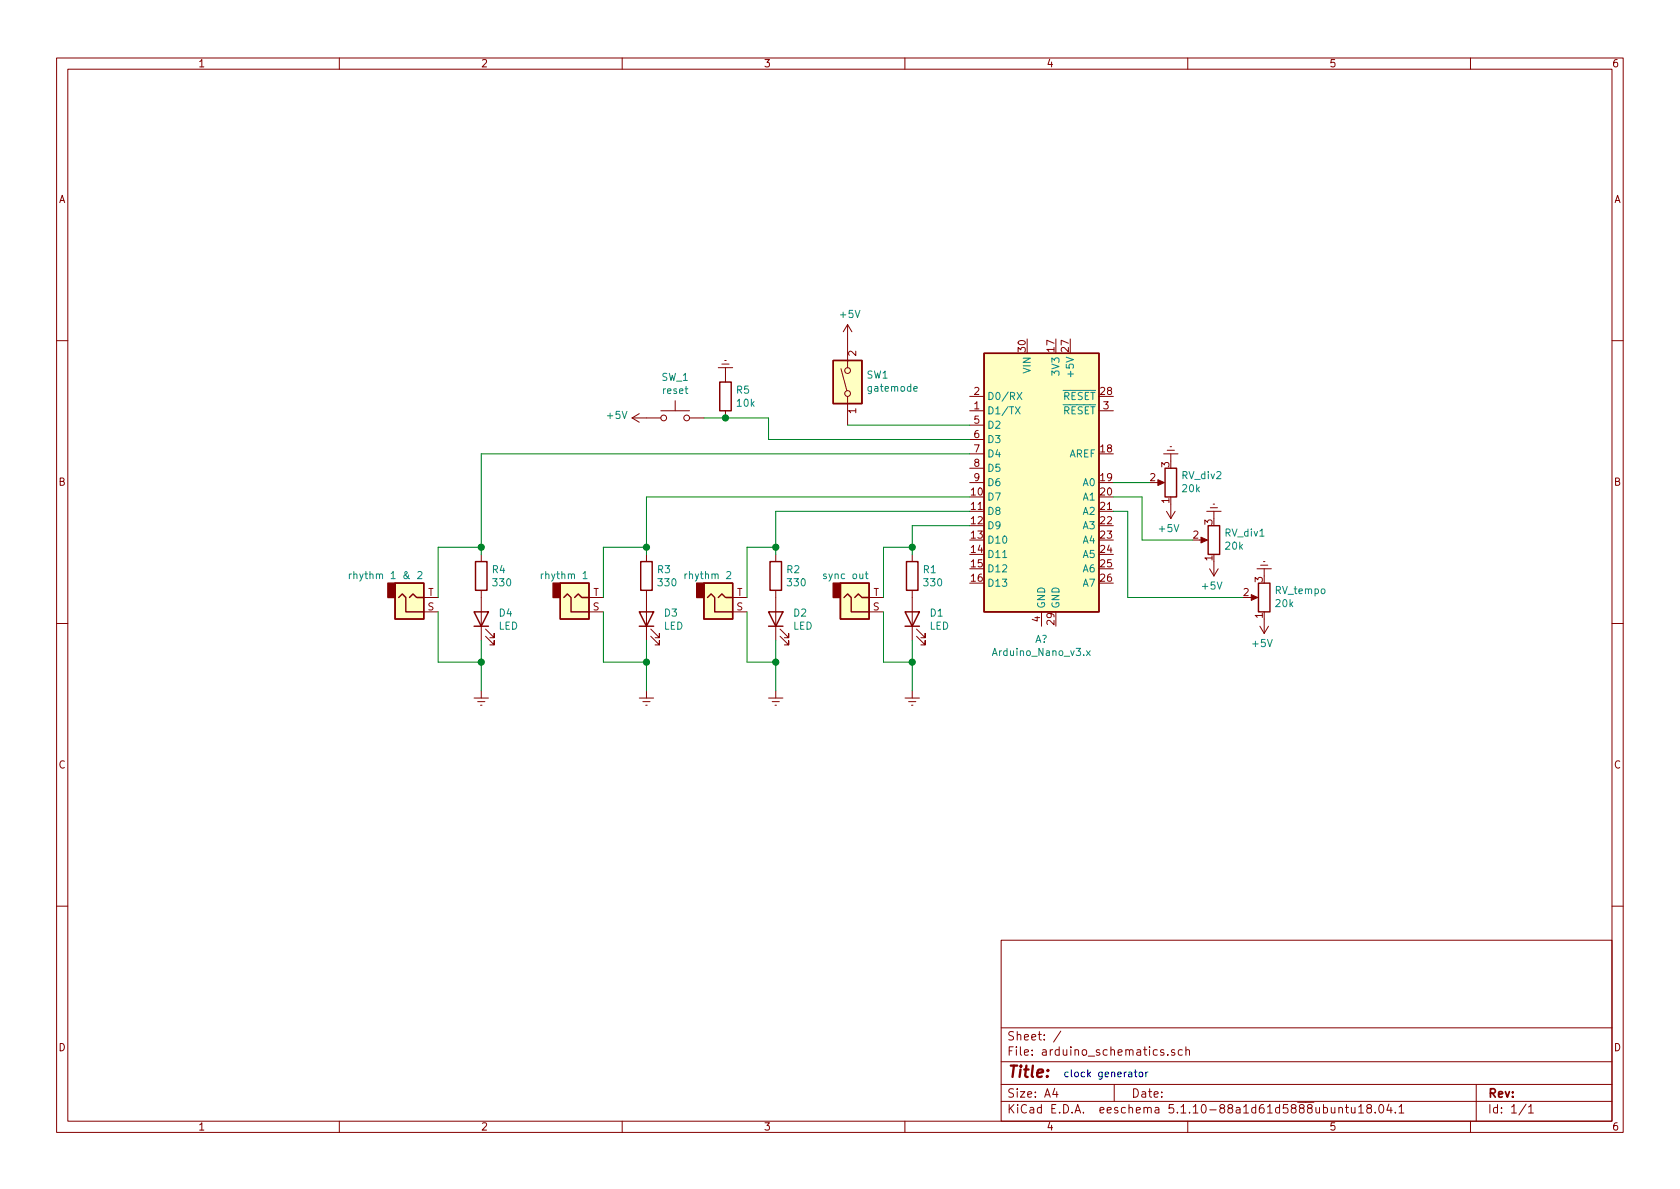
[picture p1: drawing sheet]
<svg xmlns="http://www.w3.org/2000/svg" width="297mm" height="210mm" viewBox="0 0 297 210" stroke-linecap="round" stroke-linejoin="round" font-family="sans-serif">
<g fill="none" stroke="#840000" stroke-width=".18">
<path d="M10 10.3h277v189.9h-277zM12 12.2h273v186.1h-273zM60 10.3v1.9M110 10.3v1.9M160 10.3v1.9M210 10.3v1.9M260 10.3v1.9M149.9 57.4l-.8 1.3M149.9 57.4v7.6M149.9 57.4l.7 1.3M10 60.2h2M111.8 73.9h5"/>
<path d="M111.8 73.9l1.2 .8M113 73.1l-1.2 .8M116.8 72.6h5.1M119.4 70.9v1.7M121.9 73.9h2.6M127 65h2.5M127.6 64.4h1.3M128.1 63.7h.3M128.3 65v2.6M128.3 72.6v1.3M148.7 65.2l1 3.9M149.9 70.1v5.1"/>
<path d="M171.4 72.6h2.6M171.4 70.1h2.6M171.4 75.2h2.6M171.4 77.7h2.6M194.3 72.6h2.5M206.4 79.6h1.2M206.9 79h.2M285 60.2h2M85.1 98v1.3M114.3 98v1.3M137.2 98v1.3M161.3 98v1.3"/>
<path d="M171.4 80.3h2.6M171.4 85.3h2.6M171.4 82.8h2.6M204.5 85.3h1M205.7 80.3h2.6M206.2 90.4l.8 1.3M207 80.3v1.2M207 89.1v2.6M207.8 90.4l-.8 1.3M212.1 95.5h1M213.4 90.4h2.5M214 89.8h1.3"/>
<path d="M214.5 89.1h.3M214.6 90.4v1.3M214.6 99.3v2.5M222.9 99.9h1.3M223.4 99.3h.2M10 110.3h2M74.9 105.7h2.6M74.9 108.2h2.6M85.1 104.4v8.9M85.9 112.5l1.5 1.5v-.7v.7h-.8M85.9 111.2l1.5 1.6v-.8v.8h-.8M104.1 105.7h2.6"/>
<path d="M104.1 108.2h2.6M114.3 104.4v8.9M115.1 112.5l1.5 1.5v-.7v.7h-.8M115.1 111.2l1.5 1.6v-.8v.8h-.8M129.5 105.7h2.6M129.5 108.2h2.6M137.2 104.4v8.9M137.9 112.5l1.5 1.5v-.7v.7h-.7M137.9 111.2l1.5 1.6v-.8v.8h-.7M153.7 105.7h2.5M153.7 108.2h2.5M161.3 104.4v8.9"/>
<path d="M162.1 112.5l1.5 1.5v-.7v.7h-.8M162.1 111.2l1.5 1.6v-.8v.8h-.8M184.1 108.2v2.5M213.9 100.6l.7 1.2M215.4 100.6l-.8 1.2M221 105.7h1M222.2 100.6h2.6M222.8 110.7l.7 1.3M223.5 100.6v1.2M223.5 109.5v2.5M224.3 110.7l-.8 1.3M285 110.3h2"/>
<path d="M83.8 123.4h2.6M84.5 124.1h1.2M85 124.7h.2M85.1 122.2v1.2M113 123.4h2.6M113.7 124.1h1.2M114.2 124.7h.2M114.3 122.2v1.2M135.9 123.4h2.5M136.5 124.1h1.3M137 124.7h.3M137.2 122.2v1.2"/>
<path d="M160 123.4h2.6M160.7 124.1h1.2M161.2 124.7h.2M161.3 122.2v1.2M10 160.2h2M177 166.3h108v32h-108zM285 160.2h2M60 198.3v1.9M110 198.3v1.9M160 198.3v1.9M177 194.8h108M177 191.8h108"/>
<path d="M177 187.8h108M177 181.8h108M186.5 192.5l-.4 1h1M186.8 193v1M187.6 182.3l-1.3 2M197 191.8v3M205.8 185.7a.37 .37 0 0 0-.6 .1l.1 .2 .5 .2v.1l-.2 .3-.4-.1M206.5 186.5v.1M207.7 185.7l-.4-.1-.2 .2 .1 .2 .5 .2v.3h-.6M209 185.7l-.4-.1-.3 .3 .2 .6h.5M209.7 185.7l.2-.1 .4 .1v.9M209.7 185.1v1.5"/>
<path d="M210 198.3v1.9M235.4 195.8v.9l.4 .1 .2-.1M236 195.8v1M236.7 196l.2-.2 .4 .1 .1 .9M236.7 195.8v1M237.9 195.8h.5M238.1 195.3v1.3l.3 .2M238.9 195.8l.1 .9 .4 .1 .2-.1M239.6 195.8v1M240.2 195.8l.4-.5v1.5M240.2 196.8h.9M241.9 196l-.2-.3 .1-.3a.48 .48 0 0 1 .6 .1v.4a.52 .52 0 0 0-.7 .2 .52 .52 0 0 0 .1 .6l.4 .1 .2-.1 .1-.4-.3-.3"/>
<path d="M243.2 196.7v.1M244 195.4l.1-.1a.8 .8 0 0 1 .6 .8 .8 .8 0 0 1-.6 .7 1 1 0 0 1-.1-1.4zM245.6 195.2l-.4 1.1h1M245.9 195.8v1M246.7 196.7v.1M247.4 195.8l.4-.5v1.5M247.4 196.8h.8M260 198.3v1.9M261 191.8v6.5M269.8 195.2l-1.2 2M270.3 195.8l.4-.5v1.5M270.3 196.8h.8"/>
<circle cx="117.3" cy="73.9" r=".51"/>
<circle cx="121.4" cy="73.9" r=".51"/>
<circle cx="149.9" cy="65.5" r=".51"/>
<circle cx="149.9" cy="69.6" r=".51"/>
</g>
<g fill="none" stroke="#840000" stroke-width=".25">
<path d="M127.3 67.6h2v5h-2zM147.3 63.7h5.1v7.7h-5.1zM174 62.5h20.3v45.7h-20.3zM84.1 99.3h2v5.1h-2zM113.3 99.3h2v5.1h-2zM136.1 99.3h2.1v5.1h-2.1zM160.3 99.3h2v5.1h-2zM206 82.8h2v5.1h-2zM213.6 93h2v5h-2zM69.8 103.1h5.1v6.4h-5.1zM70.5 105.7l.6-.7 .7 .7v2.5h3.1M72.4 105.7l.6-.7 .7 .7h1.2"/>
<path d="M83.8 108.2h2.6l-1.3 2.5zM83.8 110.7h2.6M99.1 103.1h5v6.4h-5zM99.7 105.7l.6-.7 .7 .7v2.5h3.1M101.6 105.7l.6-.7 .7 .7h1.2M113 108.2h2.6l-1.3 2.5zM113 110.7h2.6M124.5 103.1h5v6.4h-5zM125.1 105.7l.6-.7 .7 .7v2.5h3.1M127 105.7l.6-.7 .7 .7h1.2M135.9 108.2h2.5l-1.2 2.5zM135.9 110.7h2.5"/>
<path d="M148.6 103.1h5.1v6.4h-5.1zM149.2 105.7l.7-.7 .6 .7v2.5h3.2M151.1 105.7l.7-.7 .6 .7h1.3M160 108.2h2.6l-1.3 2.5zM160 110.7h2.6M222.5 103.1h2v5.1h-2z"/>
</g>
<g fill="#840000" stroke="#840000" stroke-width=".18">
<path d="M221.2 105.2l1.2 .5-1.2 .5z"/>
<path d="M212.3 95l1.2 .5-1.2 .5z"/>
<path d="M204.7 84.8l1.2 .5-1.2 .5z"/>
</g>
<g fill="#ffffc2" stroke="#ffffc2" stroke-width=".18">
<path d="M124.5 103.1h5v6.4h-5z"/>
<path d="M148.6 103.1h5.1v6.4h-5.1z"/>
<path d="M99.1 103.1h5v6.4h-5z"/>
<path d="M147.3 63.7h5.1v7.7h-5.1z"/>
<path d="M174 62.5h20.3v45.7h-20.3z"/>
<path d="M69.8 103.1h5.1v6.4h-5.1z"/>
</g>
<g fill="#840000" stroke="#840000" stroke-width=".25">
<path d="M123.2 103.1h1.3v2.6h-1.3z"/>
<path d="M147.3 103.1h1.3v2.6h-1.3z"/>
<path d="M97.8 103.1h1.3v2.6h-1.3z"/>
<path d="M68.6 103.1h1.2v2.6h-1.2z"/>
</g>
<g fill="none" stroke="#008484" stroke-width=".18">
<path d="M161.6 68.8l.6-.1-.1-.3-.4-.1-.1 .2v.6h.5M179.5 71.9l.9 1.3M179.8 69.4l.9 1.3M180.4 71.9l-.9 1.3M180.7 69.4l-.9 1.3M61.8 101.5v.8M62.2 101.5l-.4 .2M73.9 101.2l.5-.1 .2 .3-.1 .2-.7 .7h.8M103.1 101.4l.4-.3v1.2M103.1 102.3h.7M128.5 101.2l.5-.1 .2 .3v.2l-.8 .7h.8M153 101.5h.5"/>
<path d="M153.2 101.1v1.1l.3 .1M192.1 115.1l.7 .8M192.8 115.1l-.7 .8"/>
</g>
<g fill="none" stroke="#008400" stroke-width=".18">
<path d="M124.5 73.9h11.4v3.8h35.5M149.9 75.2h21.5M85.1 96.8h-7.6v8.9M114.3 96.8h-7.6v8.9M137.2 96.8h-5.1v8.9M161.3 96.8h-5.1v8.9M171.4 93h-10.1v5M171.4 90.4h-34.2v7.6M171.4 80.3h-86.3v17.7M171.4 87.9h-57.1v10.1M196.8 90.4h2.6v15.3h20.3M196.8 85.3h6.4"/>
<path d="M196.8 87.9h5.1v7.6h8.9M77.5 108.2v8.9h7.6M85.1 113.3v8.9M106.7 108.2v8.9h7.6M114.3 113.3v8.9M132.1 108.2v8.9h5.1M137.2 113.3v8.9M156.2 108.2v8.9h5.1M161.3 113.3v8.9"/>
</g>
<path d="M200.5 189.6h.5M200.7 189.1v1.1l.3 .2M201.5 189.6h.3l.2 .1 .1 .5-.2 .2h-.3l-.2-.1zM202.6 189.6v.8M203 189.6l-.4 .2" fill="none" stroke="#0000c2" stroke-width=".18"/>
<g fill="#008400" stroke="#008400" stroke-width=".25">
<circle cx="161.3" cy="96.8" r=".51"/>
<circle cx="161.3" cy="117.1" r=".51"/>
<circle cx="128.3" cy="73.9" r=".51"/>
<circle cx="137.2" cy="96.8" r=".51"/>
<circle cx="137.2" cy="117.1" r=".51"/>
<circle cx="114.3" cy="96.8" r=".51"/>
<circle cx="114.3" cy="117.1" r=".51"/>
<circle cx="85.1" cy="117.1" r=".51"/>
<circle cx="85.1" cy="96.8" r=".51"/>
</g>
<text font-size="2.8" fill="#840000" x="178" y="190.5">Title:</text>
<g font-size="2.1" fill="#840000">
<text x="178" y="184">Sheet: /</text>
<text x="178" y="186.7">File: arduino_schematics.sch</text>
<text x="178" y="196.9">KiCad E.D.A. eeschema 5.1.10-88a1d61d5888ubuntu18.04.1</text>
<text x="178" y="194.1">Size: A4</text>
<text x="200" y="194.1">Date:</text>
<text x="263" y="194.1">Rev:</text>
<text x="263" y="196.9">Id: 1/1</text>
</g>
<g font-size="1.8" fill="#840000">
<text x="35" y="11.9">1</text>
<text x="85" y="11.9">2</text>
<text x="135" y="11.9">3</text>
<text x="185" y="11.9">4</text>
<text x="235" y="11.9">5</text>
<text x="285" y="11.9">6</text>
<text x="10.4" y="35.9">A</text>
<text x="285.4" y="35.9">A</text>
<text x="151.4" y="63" transform="rotate(-90 151.4 63)">2</text>
<text x="181.4" y="62.2" transform="rotate(-90 181.4 62.2)">30</text>
<text x="186.4" y="62.2" transform="rotate(-90 186.4 62.2)">17</text>
<text x="189" y="62.2" transform="rotate(-90 189 62.2)">27</text>
<text x="172.2" y="69.8">2</text>
<text x="194.6" y="69.8">28</text>
<text x="151.4" y="73.1" transform="rotate(-90 151.4 73.1)">1</text>
<text x="172.2" y="72.4">1</text>
<text x="172.2" y="74.9">5</text>
<text x="172.2" y="77.5">6</text>
<text x="195.1" y="72.4">3</text>
<text x="172.2" y="80">7</text>
<text x="172.2" y="82.5">8</text>
<text x="194.6" y="80">18</text>
<text x="206.8" y="82.6" transform="rotate(-90 206.8 82.6)">3</text>
<text x="10.4" y="85.9">B</text>
<text x="171.8" y="87.6">10</text>
<text x="172.2" y="85.1">9</text>
<text x="194.6" y="85.1">19</text>
<text x="194.6" y="87.6">20</text>
<text x="203.4" y="85.1">2</text>
<text x="206.8" y="89" transform="rotate(-90 206.8 89)">1</text>
<text x="285.4" y="85.9">B</text>
<text x="171.8" y="90.2">11</text>
<text x="171.8" y="92.7">12</text>
<text x="171.8" y="95.2">13</text>
<text x="194.6" y="90.2">21</text>
<text x="194.6" y="92.7">22</text>
<text x="194.6" y="95.2">23</text>
<text x="211" y="95.2">2</text>
<text x="214.4" y="92.8" transform="rotate(-90 214.4 92.8)">3</text>
<text x="171.8" y="97.8">14</text>
<text x="171.8" y="100.3">15</text>
<text x="194.6" y="97.8">24</text>
<text x="194.6" y="100.3">25</text>
<text x="214.4" y="99.2" transform="rotate(-90 214.4 99.2)">1</text>
<text x="75.6" y="107.9">S</text>
<text x="75.7" y="105.4">T</text>
<text x="104.8" y="107.9">S</text>
<text x="104.9" y="105.4">T</text>
<text x="130.2" y="107.9">S</text>
<text x="130.3" y="105.4">T</text>
<text x="154.4" y="107.9">S</text>
<text x="154.4" y="105.4">T</text>
<text x="171.8" y="102.9">16</text>
<text x="194.6" y="102.9">26</text>
<text x="219.9" y="105.4">2</text>
<text x="223.3" y="103" transform="rotate(-90 223.3 103)">3</text>
<text x="183.9" y="110" transform="rotate(-90 183.9 110)">4</text>
<text x="186.4" y="110.4" transform="rotate(-90 186.4 110.4)">29</text>
<text x="223.3" y="109.3" transform="rotate(-90 223.3 109.3)">1</text>
<text x="10.4" y="135.9">C</text>
<text x="285.4" y="135.9">C</text>
<text x="10.4" y="185.9">D</text>
<text x="285.4" y="185.9">D</text>
<text x="35" y="199.9">1</text>
<text x="85" y="199.9">2</text>
<text x="135" y="199.9">3</text>
<text x="185" y="199.9">4</text>
<text x="235" y="199.9">5</text>
<text x="285" y="199.9">6</text>
</g>
<g font-size="1.8" fill="#008484">
<text x="148.6" y="56.2">+5V</text>
<text x="182.2" y="65.9" transform="rotate(-90 182.2 65.9)">VIN</text>
<text x="117" y="67.4">SW_1</text>
<text x="117.3" y="69.7">reset</text>
<text x="130.3" y="69.6">R5</text>
<text x="130.4" y="71.9">10k</text>
<text x="153.3" y="66.9">SW1</text>
<text x="153.7" y="69.3">gatemode</text>
<text x="174.5" y="70.7">D0/RX</text>
<text x="187.3" y="66.1" transform="rotate(-90 187.3 66.1)">3V3</text>
<text x="187.9" y="70.7">RESET</text>
<text x="189.9" y="66.2" transform="rotate(-90 189.9 66.2)">+5V</text>
<text x="107.4" y="74.1">+5V</text>
<text x="174.5" y="73.3">D1/TX</text>
<text x="174.5" y="75.8">D2</text>
<text x="187.9" y="73.3">RESET</text>
<text x="174.5" y="78.4">D3</text>
<text x="174.5" y="80.9">D4</text>
<text x="174.5" y="83.4">D5</text>
<text x="189" y="80.9">AREF</text>
<text x="174.5" y="88.5">D7</text>
<text x="174.5" y="86">D6</text>
<text x="191.5" y="86">A0</text>
<text x="191.5" y="88.5">A1</text>
<text x="209" y="84.7">RV_div2</text>
<text x="209.1" y="87">20k</text>
<text x="174.5" y="91.1">D8</text>
<text x="174.5" y="93.6">D9</text>
<text x="191.5" y="91.1">A2</text>
<text x="191.5" y="93.6">A3</text>
<text x="205" y="94.1">+5V</text>
<text x="216.6" y="94.9">RV_div1</text>
<text x="87.1" y="101.4">R4</text>
<text x="116.3" y="101.4">R3</text>
<text x="139.1" y="101.4">R2</text>
<text x="163.3" y="101.4">R1</text>
<text x="174.5" y="96.1">D10</text>
<text x="174.5" y="98.7">D11</text>
<text x="174.5" y="101.2">D12</text>
<text x="191.5" y="96.1">A4</text>
<text x="191.5" y="98.7">A5</text>
<text x="191.5" y="101.2">A6</text>
<text x="216.7" y="97.2">20k</text>
<text x="62.8" y="102.4">rhythm 1 &amp; 2</text>
<text x="87.3" y="103.7">330</text>
<text x="96" y="102.4">rhythm 1</text>
<text x="116.5" y="103.7">330</text>
<text x="121.4" y="102.4">rhythm 2</text>
<text x="139.3" y="103.7">330</text>
<text x="145.8" y="102.4">sync out</text>
<text x="163.5" y="103.7">330</text>
<text x="174.5" y="103.8">D13</text>
<text x="184.8" y="107.7" transform="rotate(-90 184.8 107.7)">GND</text>
<text x="187.3" y="107.7" transform="rotate(-90 187.3 107.7)">GND</text>
<text x="191.5" y="103.8">A7</text>
<text x="212.6" y="104.3">+5V</text>
<text x="225.6" y="105">RV_tempo</text>
<text x="225.6" y="107.4">20k</text>
<text x="88.1" y="111.3">LED</text>
<text x="88.3" y="109">D4</text>
<text x="117.3" y="111.3">LED</text>
<text x="117.5" y="109">D3</text>
<text x="140.2" y="111.3">LED</text>
<text x="140.4" y="109">D2</text>
<text x="164.3" y="111.3">LED</text>
<text x="164.5" y="109">D1</text>
<text x="183" y="113.7">A?</text>
<text x="175.8" y="116">Arduino_Nano_v3.x</text>
<text x="221.5" y="114.4">+5V</text>
</g>
<text font-size="1.8" fill="#0000c2" x="188" y="190.5">clock generator</text>
</svg>
